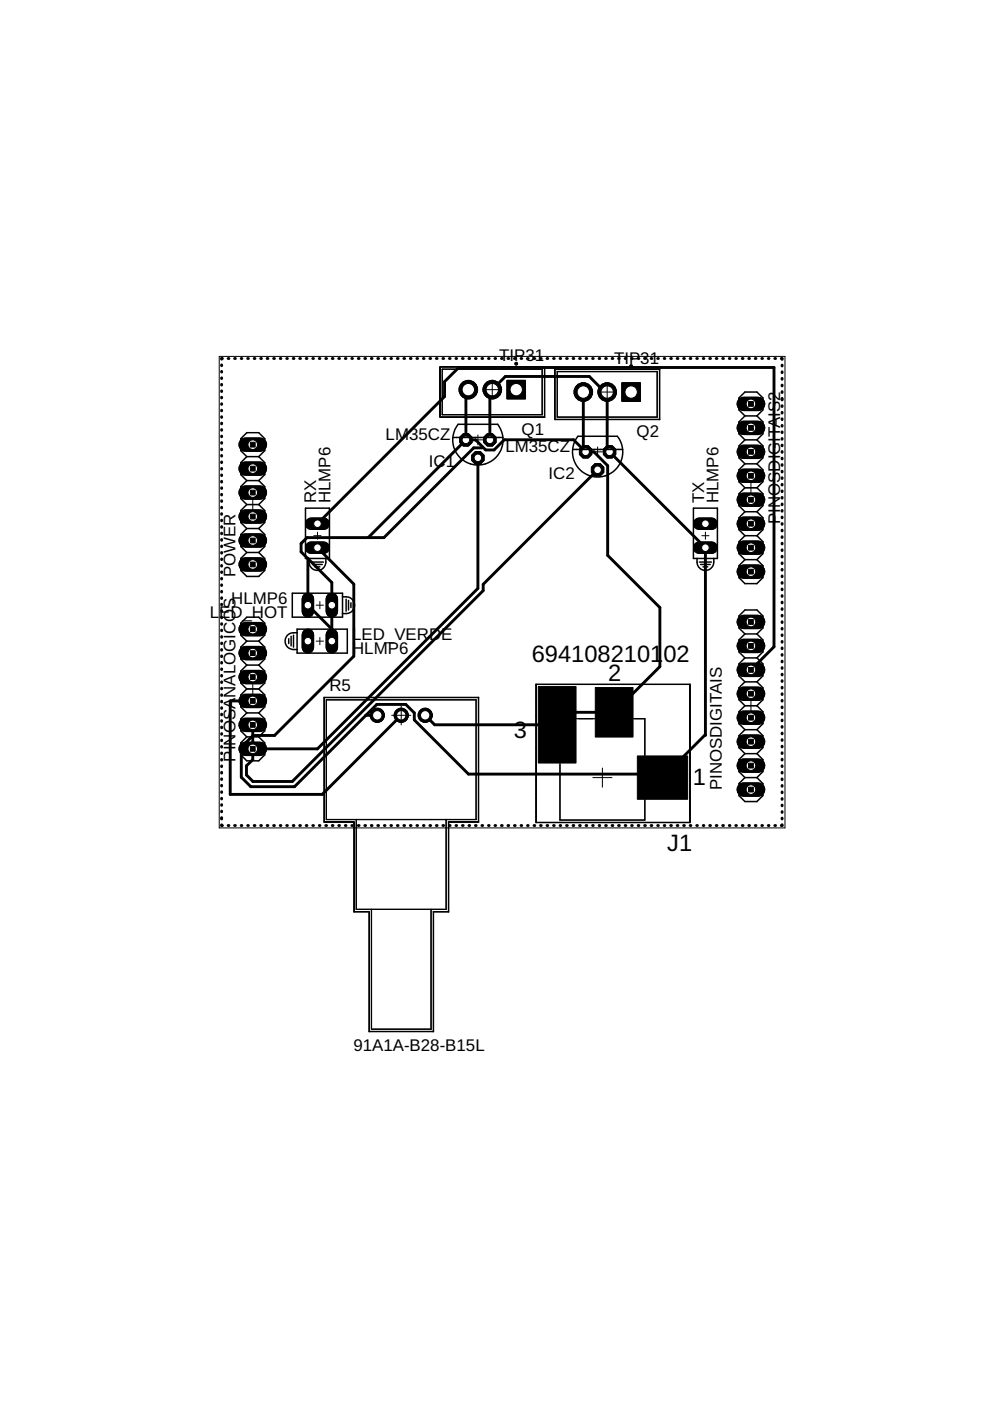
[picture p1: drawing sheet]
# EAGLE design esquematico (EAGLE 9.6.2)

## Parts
IC1  LM35CZ  [TO92]
IC2  LM35CZ  [TO92]
J1  694108210102  [694108210102]
LED_HOT  HLMP6  [HLMP6]
LED_VERDE  HLMP6  [HLMP6]
PINOSANALOGICOS  PINHD-1X6  [1X06]
PINOSDIGITAIS  PINHD-1X8  [1X08]
PINOSDIGITAIS2  PINHD-1X8  [1X08]
POWER  PINHD-1X6  [1X06]
Q1  TIP31  [TO254P1060X482X2222-3]
Q2  TIP31  [TO254P1060X482X2222-3]
R5  91A1A-B28-B15L  [91A1A-B28-B15L-ND]
RX  HLMP6  [HLMP6]
TX  HLMP6  [HLMP6]

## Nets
+5V: IC1.1(+VS) IC2.1(+VS) J1.1 Q1.2(C) Q2.2(C) R5.3 RX.A TX.A
GND: IC1.3(GND) IC2.3(GND) J1.2 J1.3 LED_HOT.K LED_VERDE.K Q1.3(E) Q2.3(E) R5.1
N$1: IC2.2(VO) PINOSANALOGICOS.4
N$2: Q1.1(B)
N$3: LED_HOT.A
N$4: LED_VERDE.A
N$6: Q2.1(B)
N$7: PINOSDIGITAIS2.1
N$8: PINOSDIGITAIS2.2
N$9: PINOSDIGITAIS.6 RX.K
N$10: TX.K
N$11: PINOSDIGITAIS.8
N$12: PINOSDIGITAIS.7
N$13: PINOSANALOGICOS.3 R5.2
N$14: IC1.2(VO) PINOSANALOGICOS.1
Unconnected: PINOSANALOGICOS.2 PINOSANALOGICOS.5 PINOSANALOGICOS.6 PINOSDIGITAIS2.3 PINOSDIGITAIS2.4 PINOSDIGITAIS2.5 PINOSDIGITAIS2.6 PINOSDIGITAIS2.7 PINOSDIGITAIS2.8 PINOSDIGITAIS.1 PINOSDIGITAIS.2 PINOSDIGITAIS.3 PINOSDIGITAIS.4 PINOSDIGITAIS.5 POWER.1 POWER.2 POWER.3 POWER.4 POWER.5 POWER.6
